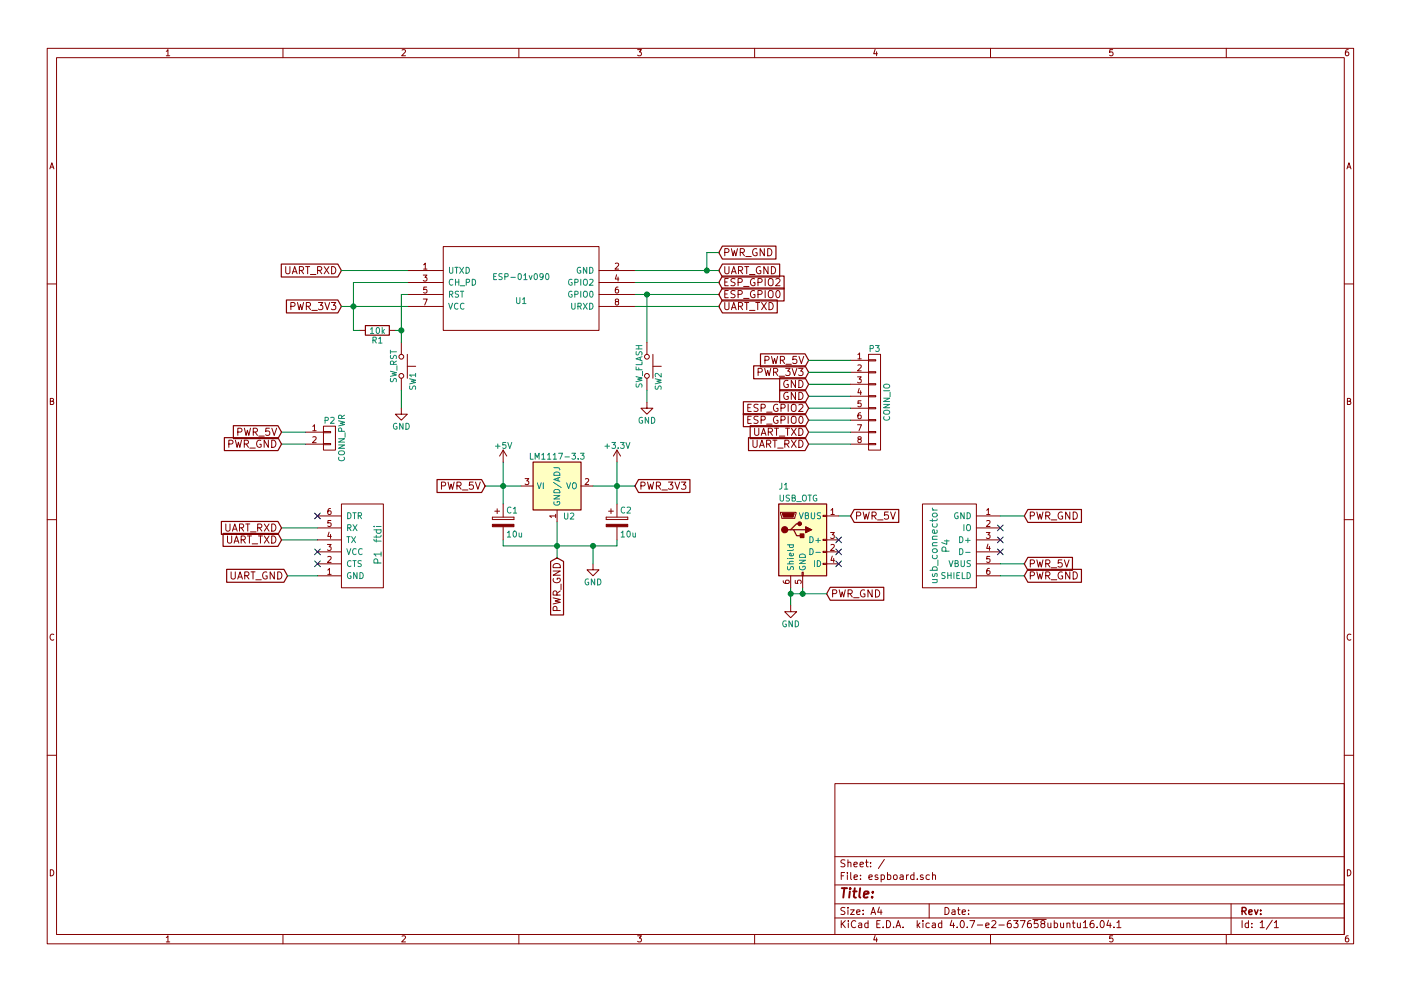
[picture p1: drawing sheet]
EESchema Schematic File Version 2
LIBS:espboard-rescue
LIBS:power
LIBS:device
LIBS:transistors
LIBS:conn
LIBS:linear
LIBS:regul
LIBS:74xx
LIBS:cmos4000
LIBS:adc-dac
LIBS:memory
LIBS:xilinx
LIBS:microcontrollers
LIBS:dsp
LIBS:microchip
LIBS:analog_switches
LIBS:motorola
LIBS:texas
LIBS:intel
LIBS:audio
LIBS:interface
LIBS:digital-audio
LIBS:philips
LIBS:display
LIBS:cypress
LIBS:siliconi
LIBS:opto
LIBS:atmel
LIBS:contrib
LIBS:valves
LIBS:ESP8266
LIBS:switches
LIBS:wemos_mini
LIBS:usb_connector
LIBS:ftdi
LIBS:espboard-cache
EELAYER 25 0
EELAYER END
$Descr A4 11693 8268
encoding utf-8
Sheet 1 1
Title ""
Date ""
Rev ""
Comp ""
Comment1 ""
Comment2 ""
Comment3 ""
Comment4 ""
$EndDescr
$Comp
L ESP-01v090 U1
U 1 1
P 4350 2400
F 0 "U1" H 4350 2300 50  0000 C CNN
F 1 "ESP-01v090" H 4350 2500 50  0000 C CNN
F 2 "ESP8266:ESP-01" H 4350 2400 50  0001 C CNN
F 3 "" H 4350 2400 50  0001 C CNN
	1    4350 2400
	1    0    0    -1  
$EndComp
Text GLabel 2350 4500 0    60   Input ~ 0
UART_TXD
Text GLabel 2350 4400 0    60   Input ~ 0
UART_RXD
Text GLabel 2400 4800 0    60   Input ~ 0
UART_GND
Text GLabel 2850 2250 0    60   Input ~ 0
UART_RXD
Text GLabel 6000 2550 2    60   Input ~ 0
UART_TXD
Wire Wire Line
	2850 2250 3400 2250
Wire Wire Line
	5300 2550 6000 2550
Text GLabel 6000 2250 2    60   Input ~ 0
UART_GND
Wire Wire Line
	6000 2250 5300 2250
$Comp
L CONN_01X02 P2
U 1 1
P 2750 3650
F 0 "P2" H 2750 3800 50  0000 C CNN
F 1 "CONN_PWR" V 2850 3650 50  0000 C CNN
F 2 "Socket_Strips:Socket_Strip_Straight_2x01_Pitch2.54mm" H 2750 3650 50  0001 C CNN
F 3 "" H 2750 3650 50  0000 C CNN
	1    2750 3650
	1    0    0    -1  
$EndComp
Text GLabel 2350 3600 0    60   Input ~ 0
PWR_5V
Text GLabel 2350 3700 0    60   Input ~ 0
PWR_GND
$Comp
L LM1117-3.3-RESCUE-espboard U2
U 1 1
P 4650 4050
F 0 "U2" H 4750 3800 50  0000 C CNN
F 1 "LM1117-3.3" H 4650 4300 50  0000 C CNN
F 2 "TO_SOT_Packages_SMD:SOT-223" H 4650 4050 50  0001 C CNN
F 3 "" H 4650 4050 50  0000 C CNN
	1    4650 4050
	1    0    0    -1  
$EndComp
Text GLabel 4050 4050 0    60   Input ~ 0
PWR_5V
Text GLabel 5300 4050 2    60   Input ~ 0
PWR_3V3
Text GLabel 4650 4650 3    60   Input ~ 0
PWR_GND
Wire Wire Line
	4050 4050 4350 4050
Wire Wire Line
	4950 4050 5300 4050
Wire Wire Line
	4650 4350 4650 4650
$Comp
L CP C2
U 1 1
P 5150 4350
F 0 "C2" H 5175 4450 50  0000 L CNN
F 1 "10u" H 5175 4250 50  0000 L CNN
F 2 "Capacitors_THT:CP_Radial_D5.0mm_P2.50mm" H 5188 4200 50  0001 C CNN
F 3 "" H 5150 4350 50  0000 C CNN
	1    5150 4350
	1    0    0    -1  
$EndComp
$Comp
L CP C1
U 1 1
P 4200 4350
F 0 "C1" H 4225 4450 50  0000 L CNN
F 1 "10u" H 4225 4250 50  0000 L CNN
F 2 "Capacitors_THT:CP_Radial_D5.0mm_P2.50mm" H 4238 4200 50  0001 C CNN
F 3 "" H 4200 4350 50  0000 C CNN
	1    4200 4350
	1    0    0    -1  
$EndComp
Wire Wire Line
	5150 3850 5150 4200
Connection ~ 5150 4050
Wire Wire Line
	5150 4550 5150 4500
Wire Wire Line
	4200 4550 5150 4550
Connection ~ 4650 4550
Wire Wire Line
	4200 4550 4200 4500
Wire Wire Line
	4200 3850 4200 4200
Connection ~ 4200 4050
Wire Wire Line
	2350 3600 2550 3600
Wire Wire Line
	2350 3700 2550 3700
Text GLabel 2850 2550 0    60   Input ~ 0
PWR_3V3
Wire Wire Line
	2850 2550 3400 2550
Text GLabel 6000 2100 2    60   Input ~ 0
PWR_GND
Wire Wire Line
	6000 2100 5900 2100
Wire Wire Line
	5900 2100 5900 2250
Connection ~ 5900 2250
Wire Wire Line
	3400 2350 2950 2350
Wire Wire Line
	2950 2350 2950 2750
Connection ~ 2950 2550
$Comp
L SW_Push SW1
U 1 1
P 3350 3050
F 0 "SW1" H 3400 3150 50  0000 L CNN
F 1 "SW_RST" H 3350 2990 50  0000 C CNN
F 2 "Buttons_Switches_THT:SW_PUSH_6mm" H 3350 3250 50  0001 C CNN
F 3 "" H 3350 3250 50  0000 C CNN
	1    3350 3050
	0    1    1    0   
$EndComp
$Comp
L R R1
U 1 1
P 3150 2750
F 0 "R1" V 3230 2750 50  0000 C CNN
F 1 "10k" V 3150 2750 50  0000 C CNN
F 2 "Resistors_THT:R_Axial_DIN0207_L6.3mm_D2.5mm_P10.16mm_Horizontal" V 3080 2750 50  0001 C CNN
F 3 "" H 3150 2750 50  0000 C CNN
	1    3150 2750
	0    1    1    0   
$EndComp
Wire Wire Line
	3300 2750 3350 2750
Connection ~ 3350 2750
Wire Wire Line
	2950 2750 3000 2750
$Comp
L GND #PWR01
U 1 1
P 4950 4700
F 0 "#PWR01" H 4950 4450 50  0001 C CNN
F 1 "GND" H 4950 4550 50  0000 C CNN
F 2 "" H 4950 4700 50  0000 C CNN
F 3 "" H 4950 4700 50  0000 C CNN
	1    4950 4700
	1    0    0    -1  
$EndComp
$Comp
L GND #PWR02
U 1 1
P 3350 3400
F 0 "#PWR02" H 3350 3150 50  0001 C CNN
F 1 "GND" H 3350 3250 50  0000 C CNN
F 2 "" H 3350 3400 50  0000 C CNN
F 3 "" H 3350 3400 50  0000 C CNN
	1    3350 3400
	1    0    0    -1  
$EndComp
Wire Wire Line
	3350 3250 3350 3400
Wire Wire Line
	4950 4700 4950 4550
Connection ~ 4950 4550
$Comp
L SW_Push SW2
U 1 1
P 5400 3050
F 0 "SW2" H 5450 3150 50  0000 L CNN
F 1 "SW_FLASH" H 5400 2990 50  0000 C CNN
F 2 "Buttons_Switches_THT:SW_PUSH_6mm" H 5400 3250 50  0001 C CNN
F 3 "" H 5400 3250 50  0000 C CNN
	1    5400 3050
	0    1    1    0   
$EndComp
$Comp
L GND #PWR03
U 1 1
P 5400 3350
F 0 "#PWR03" H 5400 3100 50  0001 C CNN
F 1 "GND" H 5400 3200 50  0000 C CNN
F 2 "" H 5400 3350 50  0000 C CNN
F 3 "" H 5400 3350 50  0000 C CNN
	1    5400 3350
	1    0    0    -1  
$EndComp
Wire Wire Line
	5400 3250 5400 3350
Wire Wire Line
	5300 2450 6000 2450
Wire Wire Line
	5400 2450 5400 2850
Text GLabel 6000 2350 2    60   Input ~ 0
ESP_GPIO2
Text GLabel 6000 2450 2    60   Input ~ 0
ESP_GPIO0
Text GLabel 6750 3000 0    60   Input ~ 0
PWR_5V
Text GLabel 6750 3100 0    60   Input ~ 0
PWR_3V3
Text GLabel 6750 3200 0    60   Input ~ 0
GND
Text GLabel 6750 3300 0    60   Input ~ 0
GND
Text GLabel 6750 3500 0    60   Input ~ 0
ESP_GPIO0
Text GLabel 6750 3400 0    60   Input ~ 0
ESP_GPIO2
Text GLabel 6750 3600 0    60   Input ~ 0
UART_TXD
Text GLabel 6750 3700 0    60   Input ~ 0
UART_RXD
Wire Wire Line
	6750 3200 7100 3200
Wire Wire Line
	6750 3300 7100 3300
Wire Wire Line
	5300 2350 6000 2350
Connection ~ 5400 2450
$Comp
L CONN_01X08 P3
U 1 1
P 7300 3350
F 0 "P3" H 7300 3800 50  0000 C CNN
F 1 "CONN_IO" V 7400 3350 50  0000 C CNN
F 2 "Socket_Strips:Socket_Strip_Straight_1x08_Pitch2.54mm" H 7300 3350 50  0001 C CNN
F 3 "" H 7300 3350 50  0000 C CNN
	1    7300 3350
	1    0    0    -1  
$EndComp
Wire Wire Line
	7100 3700 6750 3700
Wire Wire Line
	6750 3600 7100 3600
$Comp
L +3.3V #PWR04
U 1 1
P 5150 3850
F 0 "#PWR04" H 5150 3700 50  0001 C CNN
F 1 "+3.3V" H 5150 3990 50  0000 C CNN
F 2 "" H 5150 3850 50  0000 C CNN
F 3 "" H 5150 3850 50  0000 C CNN
	1    5150 3850
	1    0    0    -1  
$EndComp
$Comp
L +5V #PWR05
U 1 1
P 4200 3850
F 0 "#PWR05" H 4200 3700 50  0001 C CNN
F 1 "+5V" H 4200 3990 50  0000 C CNN
F 2 "" H 4200 3850 50  0000 C CNN
F 3 "" H 4200 3850 50  0000 C CNN
	1    4200 3850
	1    0    0    -1  
$EndComp
Text GLabel 6900 4950 2    60   Input ~ 0
PWR_GND
Text GLabel 7100 4300 2    60   Input ~ 0
PWR_5V
Wire Wire Line
	6750 3400 7100 3400
Wire Wire Line
	7100 3500 6750 3500
$Comp
L USB_OTG J1
U 1 1
P 6700 4500
F 0 "J1" H 6500 4950 50  0000 L CNN
F 1 "USB_OTG" H 6500 4850 50  0000 L CNN
F 2 "Connectors:USB_Micro-B" H 6850 4450 50  0001 C CNN
F 3 "" H 6850 4450 50  0001 C CNN
	1    6700 4500
	1    0    0    -1  
$EndComp
Wire Wire Line
	7000 4300 7100 4300
NoConn ~ 7000 4500
NoConn ~ 7000 4600
NoConn ~ 7000 4700
Wire Wire Line
	3350 2850 3350 2450
Text GLabel 8550 4300 2    60   Input ~ 0
PWR_GND
Text GLabel 8550 4800 2    60   Input ~ 0
PWR_GND
Text GLabel 8550 4700 2    60   Input ~ 0
PWR_5V
$Comp
L usb_connector P4
U 1 1
P 8350 4550
F 0 "P4" H 8350 4100 60  0000 C CNN
F 1 "usb_connector" H 8350 4000 60  0000 C CNN
F 2 "usb_connector:usb_adapter" H 8350 4600 60  0001 C CNN
F 3 "" H 8350 4600 60  0001 C CNN
	1    8350 4550
	0    1    1    0   
$EndComp
Wire Wire Line
	8350 4300 8550 4300
Wire Wire Line
	8350 4700 8550 4700
Wire Wire Line
	8350 4800 8550 4800
NoConn ~ 8350 4400
NoConn ~ 8350 4500
NoConn ~ 8350 4600
$Comp
L ftdi P1
U 1 1
P 2650 4650
F 0 "P1" H 2650 4150 60  0000 C CNN
F 1 "ftdi" H 2850 4150 60  0000 C CNN
F 2 "Pin_Headers:Pin_Header_Straight_1x06_Pitch2.54mm" H 2650 4400 60  0001 C CNN
F 3 "" H 2650 4400 60  0001 C CNN
	1    2650 4650
	0    -1   -1   0   
$EndComp
Wire Wire Line
	2350 4400 2650 4400
Wire Wire Line
	2350 4500 2650 4500
Wire Wire Line
	2400 4800 2650 4800
NoConn ~ 2650 4700
NoConn ~ 2650 4600
NoConn ~ 2650 4300
Wire Wire Line
	6600 4900 6600 5050
Wire Wire Line
	6600 4950 6900 4950
Wire Wire Line
	6700 4900 6700 4950
Connection ~ 6700 4950
Wire Wire Line
	3350 2450 3400 2450
$Comp
L GND #PWR06
U 1 1
P 6600 5050
F 0 "#PWR06" H 6600 4800 50  0001 C CNN
F 1 "GND" H 6600 4900 50  0000 C CNN
F 2 "" H 6600 5050 50  0001 C CNN
F 3 "" H 6600 5050 50  0001 C CNN
	1    6600 5050
	1    0    0    -1  
$EndComp
Connection ~ 6600 4950
Wire Wire Line
	6750 3000 7100 3000
Wire Wire Line
	7100 3100 6750 3100
$EndSCHEMATC
